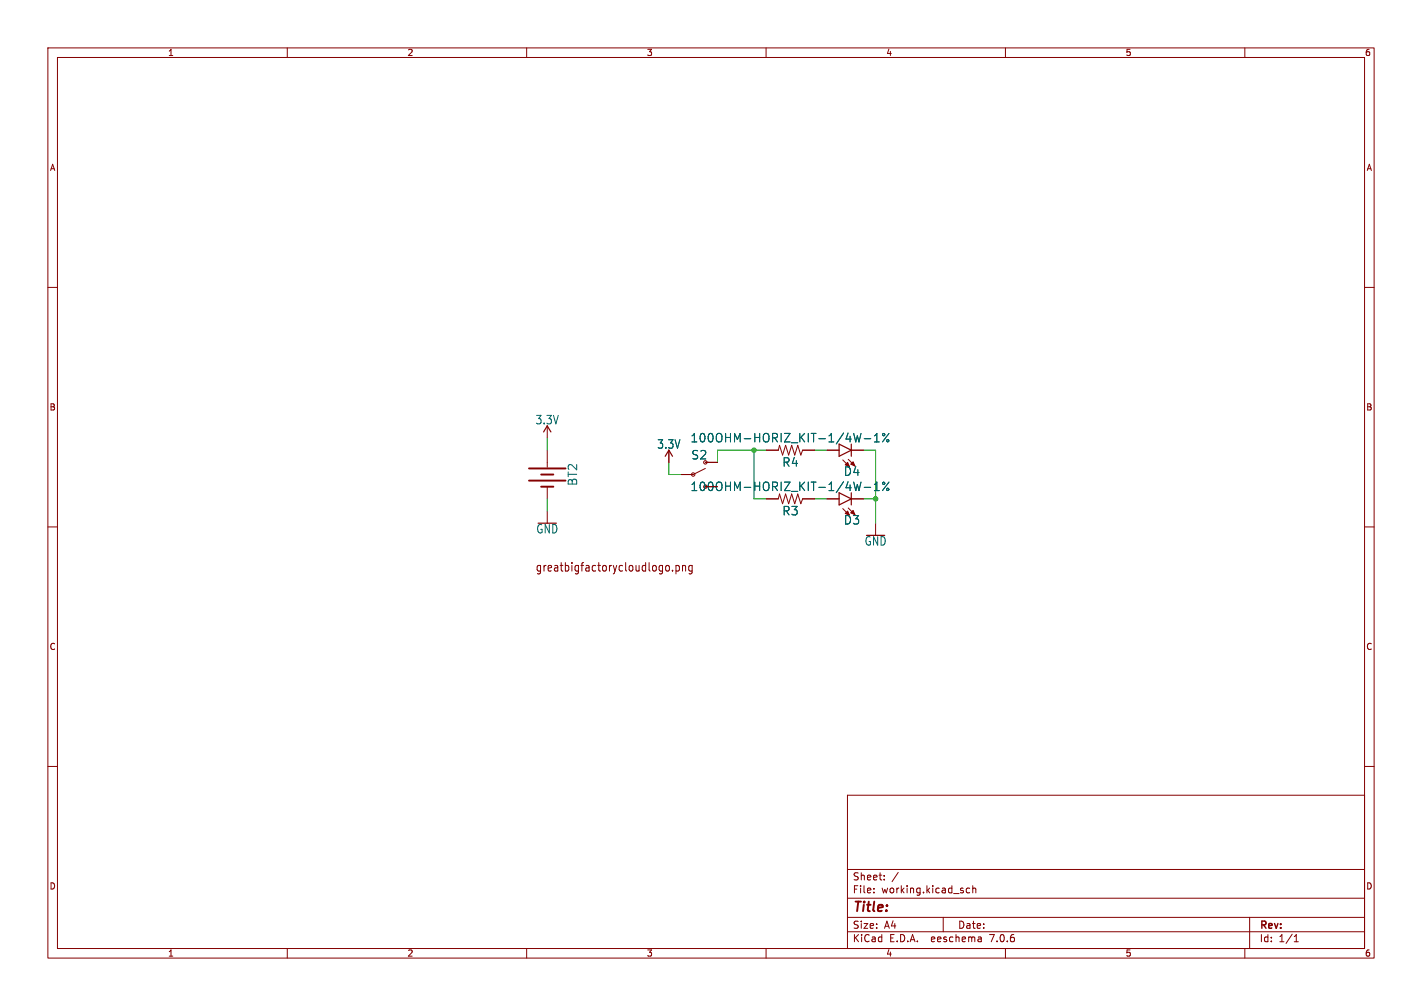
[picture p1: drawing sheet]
<svg xmlns="http://www.w3.org/2000/svg" width="297mm" height="210mm" viewBox="0 0 297 210" stroke-linecap="round" stroke-linejoin="round" font-family="sans-serif">
<g fill="none" stroke="#840000" stroke-width=".21">
<path d="M10 10h277v190h-277zM12 12h273v186h-273zM60 10v2M110 10v2M160 10v2M210 10v2M260 10v2M10 60h2M285 60h2M114.3 88.9v2.5M114.3 94v3.5M139.7 94v2.5"/>
<path d="M147.3 97.8l-2.5 1.3h-2.6M147.3 96.5h2.6M160 94h2.6l.2-1 .6 2 .7-2 .6 2 .7-2 .6 2 .6-2 .7 2 .3-1h2.6M172.7 94h2.6M176 96l1.4 1.4M177.2 95.9l1.4 1.4M177.8 94h2.5M10 110h2M114.3 101.6v2.5M114.3 106.7v2.5M139.5 118l.3 .4v.5l-.3 .3M140.5 119.1v.1"/>
<path d="M141.2 118v1.8M141.2 118.1l.4-.1 .3 .4-.1 .7h-.6M142.6 118.2l.2-.2 .3 .1 .1 1.1M142.6 118v1.2M144.6 118.1l-.5-.1-.3 .4 .2 .7h.6M144.6 118v1.5l-.3 .3-.4-.1M160 104.1h2.6l.2-1 .6 2.1 .7-2.1 .6 2.1 .7-2.1 .6 2.1 .6-2.1 .7 2.1 .3-1.1h2.6M172.7 104.1h2.6M176 106.2l1.4 1.4M177.2 106l1.4 1.4M177.8 104.1h2.5M182.9 109.2v2.6"/>
<path d="M285 110h2M10 160h2M285 160h2M177 166h108v32h-108zM60 198v2M110 198v2M160 198v2M177 194.5h108M177 191.5h108M177 187.5h108M177 181.5h108M182.5 186.3v.1"/>
<path d="M182.5 185.5v.1M184.7 183.6v.1M184.7 182.8v.1M187.6 182.1l-1.3 2M197 191.5v3M202.5 185.5l-.4-.1-.3 .3 .2 .6h.5M203.2 185.5l.2-.1 .3 .1 .1 .9M203.2 184.9v1.5M204.9 195.7l.1 .9M205 196.5l-.2 .1M205 196h-.2M210 198v2"/>
<path d="M260 198v2M261 191.5v6.5M270.3 196.6h.9M270.3 195.5l.4-.4v1.5"/>
<circle cx="144.8" cy="99.1" r=".36"/>
</g>
<g fill="none" stroke="#006464" stroke-width=".21">
<path d="M179.8 90.5l-.4 1.8M180.5 91.6h1.4M182.6 91l.5-.5v1.8M182.6 92.3h1M185.7 90.5l-1.4 1.8M179.8 100.6l-.4 1.8M180.5 101.7h1.4M182.6 102.4h1M182.6 101.1l.5-.5v1.8M185.7 100.6l-1.4 1.8"/>
<circle cx="184.6" cy="90.7" r=".25"/>
<circle cx="185.4" cy="92" r=".25"/>
<circle cx="184.6" cy="100.9" r=".25"/>
<circle cx="185.4" cy="102.2" r=".25"/>
</g>
<path d="M113.5 90.2l.8-1.3 .8 1.3M138.9 95.3l.8-1.3 .8 1.3M175.3 92.7l2.5 1.3-2.5 1.3zM177.8 92.7v2.6M175.3 102.9l2.5 1.2-2.5 1.3zM177.8 102.9v2.5" fill="none" stroke="#840000" stroke-width=".25"/>
<g fill="#840000" stroke="#840000" stroke-width=".21">
<path d="M176.5 97l.5-.5 .4 .9z"/>
<path d="M177.7 96.9l.5-.5 .4 .9z"/>
<path d="M176.5 107.2l.5-.5 .4 .9z"/>
<path d="M177.7 107.1l.5-.5 .4 .8z"/>
</g>
<path d="M110.5 97.8h7.6M113 99.1h2.6M110.5 100.3h7.6M113 101.6h2.6" fill="none" stroke="#840000" stroke-width=".41"/>
<path d="M114.3 91.4v2.6M139.7 96.5v2.6h2.5M157.5 94v10.1h2.5M160 94h-10.1v2.5M170.2 94h2.5M180.3 94h2.6v15.2M114.3 104.1v2.6M170.2 104.1h2.5M180.3 104.1h2.6" fill="none" stroke="#009600" stroke-width=".21"/>
<g fill="#009600" stroke="#009600" stroke-width=".21">
<circle cx="182.9" cy="104.1" r=".46"/>
<circle cx="157.5" cy="94" r=".46"/>
</g>
<text font-size="2.8" fill="#840000" x="178" y="190.9">Title:</text>
<g font-size="2.5" fill="#006464">
<text x="111.8" y="88.8">3.3V</text>
<text x="137.2" y="93.9">3.3V</text>
<text x="144.1" y="92.6">100OHM-HORIZ_KIT-1/4W-1%</text>
<text x="120.8" y="101.5" transform="rotate(-90 120.8 101.5)">BT2</text>
<text x="144.3" y="96.1">S2</text>
<text x="163.3" y="97.6">R4</text>
<text x="176.2" y="99.5">D4</text>
<text x="163.3" y="107.8">R3</text>
<text x="111.9" y="111.6">GND</text>
<text x="176.2" y="109.7">D3</text>
<text x="180.5" y="114.1">GND</text>
</g>
<g font-size="2.5" fill="#840000">
<text x="144.1" y="102.7">100OHM-HORIZ_KIT-1/4W-1%</text>
<text x="111.8" y="119.6">greatbigfactorycloudlogo.png</text>
</g>
<g font-size="2.1" fill="#840000">
<text x="178" y="184">Sheet:</text>
<text x="178" y="186.7">File:</text>
<text x="184.1" y="186.7">working.kicad_sch</text>
<text x="178" y="196.9">KiCad</text>
<text x="178" y="194.1">Size:</text>
<text x="184.7" y="194.1">A4</text>
<text x="185.7" y="196.9">E.D.A.</text>
<text x="194.6" y="196.9">eeschema</text>
<text x="200" y="194.1">Date:</text>
<text x="207" y="196.9">7.0.6</text>
<text x="263" y="194.3">Rev:</text>
<text x="263" y="196.9">Id:</text>
<text x="267.1" y="196.9">1/1</text>
</g>
<g font-size="1.8" fill="#840000">
<text x="35" y="11.9">1</text>
<text x="85" y="11.9">2</text>
<text x="135" y="11.9">3</text>
<text x="185" y="11.9">4</text>
<text x="235" y="11.9">5</text>
<text x="285" y="11.9">6</text>
<text x="10.3" y="35.9">A</text>
<text x="285.3" y="35.9">A</text>
<text x="10.3" y="85.9">B</text>
<text x="285.3" y="85.9">B</text>
<text x="10.3" y="135.9">C</text>
<text x="285.3" y="135.9">C</text>
<text x="10.3" y="185.9">D</text>
<text x="285.3" y="185.9">D</text>
<text x="35" y="199.9">1</text>
<text x="85" y="199.9">2</text>
<text x="135" y="199.9">3</text>
<text x="185" y="199.9">4</text>
<text x="235" y="199.9">5</text>
<text x="285" y="199.9">6</text>
</g>
</svg>
